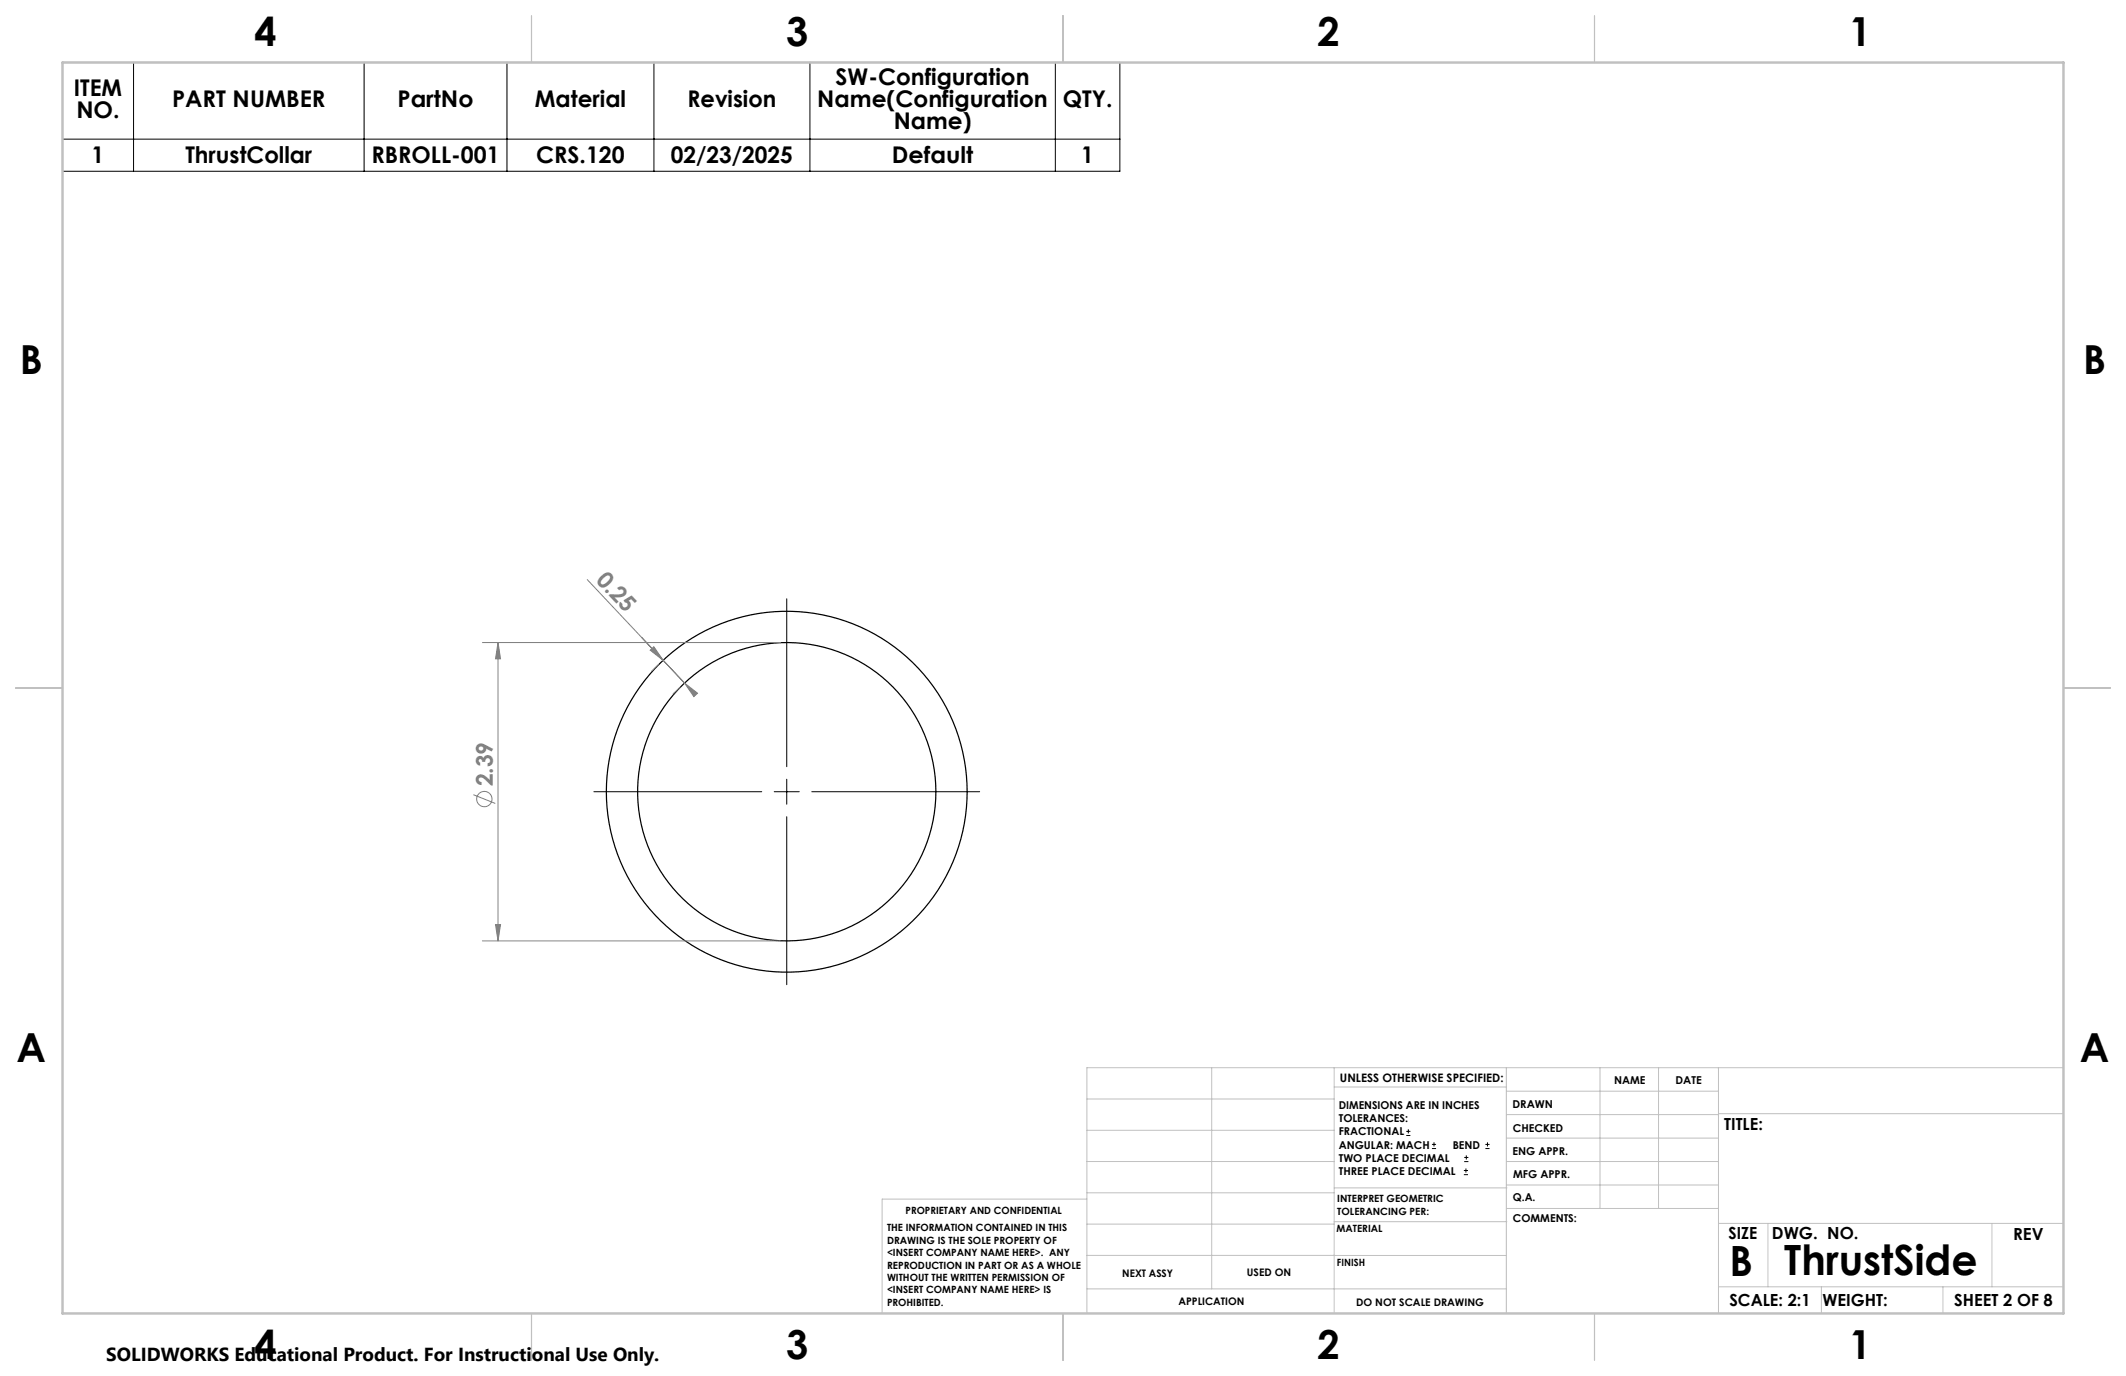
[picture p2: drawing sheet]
<svg xmlns="http://www.w3.org/2000/svg" width="432mm" height="279mm" viewBox="0 0 432 279" stroke-linecap="round" stroke-linejoin="round" font-family="sans-serif">
<g fill="none" stroke="#000" stroke-width=".25">
<circle cx="159.8" cy="160.8" r="30.3"/>
<circle cx="159.8" cy="160.8" r="36.6"/>
</g>
<g fill="none" stroke="#808080" stroke-width=".2">
<path d="M119.3 117.7l19.7 21M98 130.5h60.5M101.2 130.5l.5 3.3h-1.1zM101.2 130.5v60.6M132.1 132l.7-.7 1.9 2.8zM133.8 134.9l-1.4 1.3M138.1 139.6l-1.4 1.3M139 138.7l2.7 2.1-.8 .7zM96.2 161.4l4.4 1.7M98 191.1h60.5M100.6 187.7h1.1l-.5 3.4z"/>
<circle cx="98.4" cy="162.3" r="1.56"/>
</g>
<g fill="none" stroke="#000" stroke-width=".2">
<path d="M12.7 12.7h214.8v22.1h-214.8zM27.1 12.7v22.1M74 12.7v22.1M103 12.7v22.1M132.8 12.7v22.1M164.5 12.7v22.1M214.3 12.7v22.1M12.7 28.3h214.8M159.8 121.6v34.1M159.8 158.2v5.1M120.6 160.8h34.1M157.3 160.8h5"/>
<path d="M159.8 165.8v34.1M164.9 160.8h34.1M285.6 230.6h.9M285.6 229.7h.9M286 229.3v.8M290.8 233.2h.9M290.8 232.4h.9M291.3 232v.8M297.3 238.5h.9M297.3 237.7h.9M297.4 235.9h.8M297.4 235h.8"/>
<path d="M297.7 237.3v.8M297.8 234.6v.8M301.7 233.2h.8M301.7 232.4h.8M302.1 232v.8"/>
</g>
<g fill="none" stroke="#c0c0c0" stroke-width=".2">
<path d="M246.1 216.8v44.9M271 216.8v49.9M305.9 216.8v49.9M325 216.8v28.6M336.9 216.8v28.6M349 216.8v49.9M419.1 216.8h-198.3v49.9M220.8 235.9h50.2M220.8 229.5h50.2M220.8 223.2h50.2M271 220.7h34.9M305.9 231.1h43.1"/>
<path d="M305.9 226.3h43.1M305.9 221.6h43.1M305.9 235.9h43.1M349 226.1h70.1M220.8 254.9h85.1M220.8 248.6h50.2M220.8 242.2h50.2M220.8 243.5h-41.6v23.2M271 248.1h35.1M271 241.2h35.1M305.9 240.6h43.1M306.1 245.4h42.9"/>
<path d="M349 248.4h70.1M359.1 248.4v12.9M404.6 248.4v12.9M220.8 261.7h85.1M349 261.3h70.1M369.9 261.3v5.4M394.6 261.3v5.4"/>
</g>
<path d="M107.9 3.2v9.5M215.9 3.2v9.5M323.8 3.2v9.5M3.2 139.7h9.5M419.1 139.7h9.5M107.9 266.7v9.5M215.9 266.7v9.5M323.8 266.7v9.5" fill="none" stroke="#c0c0c0" stroke-width=".25"/>
<path d="M12.7 12.7h406.4v254h-406.4z" fill="none" stroke="#c0c0c0" stroke-width=".5"/>
<g fill="#808080">
<path d="M132.1 132l.7-.7 1.9 2.8zM139 138.7l2.7 2.1-.8 .7z"/>
<path d="M101.2 130.5l.5 3.3h-1.1zM100.6 187.7h1.1l-.5 3.4z"/>
</g>
<g font-size="8.5">
<text x="351.3" y="259">B</text>
<text x="362.4" y="258.9">ThrustSide</text>
</g>
<g font-size="8.1">
<text x="51.7" y="9.3">4</text>
<text x="159.7" y="9.3">3</text>
<text x="267.6" y="9.3">2</text>
<text x="375.6" y="9.3">1</text>
<text x="4" y="76">B</text>
<text x="423.1" y="76">B</text>
<text x="3.3" y="215.7">A</text>
<text x="422.4" y="215.7">A</text>
<text x="51.7" y="276">4</text>
<text x="159.7" y="276">3</text>
<text x="267.6" y="276">2</text>
<text x="375.6" y="276">1</text>
</g>
<g font-size="4.7">
<text x="169.7" y="17.2">SW-Configuration</text>
<text x="15" y="19.4">ITEM</text>
<text x="15.5" y="24">NO.</text>
<text x="35" y="21.7">PART NUMBER</text>
<text x="80.7" y="21.7">PartNo</text>
<text x="108.6" y="21.7">Material</text>
<text x="139.6" y="21.7">Revision</text>
<text x="166" y="21.7">Name(Configuration</text>
<text x="215.8" y="21.7">QTY.</text>
<text x="181.5" y="26.2">Name)</text>
<text x="18.6" y="33.2">1</text>
<text x="37.7" y="33.2">ThrustCollar</text>
<text x="75.5" y="33.2">RBROLL-001</text>
<text x="108.9" y="33.2">CRS.120</text>
<text x="136.3" y="33.2">02/23/2025</text>
<text x="181.2" y="33.2">Default</text>
<text x="219.6" y="33.2">1</text>
</g>
<g font-size="4.7" fill="#808080">
<text x="120.9" y="117.9" transform="rotate(47 120.9 117.9)">0.25</text>
<text x="100.1" y="159.7" transform="rotate(-90 100.1 159.7)">2.39</text>
</g>
<text font-size="3.8" x="21.6" y="276.3">SOLIDWORKS Educational Product. For Instructional Use Only.</text>
<g font-size="3.4">
<text x="350.2" y="229.5">TITLE:</text>
<text x="351.1" y="251.6">SIZE</text>
<text x="359.9" y="251.6">DWG. NO.</text>
<text x="408.9" y="251.7">REV</text>
<text x="351.2" y="265.2">SCALE: 2:1</text>
<text x="370.1" y="265.3">WEIGHT:</text>
<text x="396.9" y="265.2">SHEET 2 OF 8</text>
</g>
<text font-size="2.4" x="272.2" y="219.7">UNLESS OTHERWISE SPECIFIED:</text>
<g font-size="2.2">
<text x="327.8" y="220.1">NAME</text>
<text x="340.3" y="220.2">DATE</text>
<text x="271.9" y="225.3">DIMENSIONS ARE IN INCHES</text>
<text x="271.9" y="227.9">TOLERANCES:</text>
<text x="307.2" y="224.9">DRAWN</text>
<text x="271.9" y="230.6">FRACTIONAL</text>
<text x="271.9" y="233.2">ANGULAR: MACH</text>
<text x="295" y="233.2">BEND</text>
<text x="307.3" y="229.8">CHECKED</text>
<text x="271.9" y="235.9">TWO PLACE DECIMAL</text>
<text x="271.9" y="238.5">THREE PLACE DECIMAL</text>
<text x="307.2" y="234.4">ENG APPR.</text>
<text x="307.3" y="239.2">MFG APPR.</text>
<text x="307.3" y="243.9">Q.A.</text>
<text x="307.3" y="248.1">COMMENTS:</text>
</g>
<g font-size="2.1">
<text x="227.9" y="259.2">NEXT ASSY</text>
<text x="253.3" y="259.2">USED ON</text>
<text x="239.3" y="265">APPLICATION</text>
<text x="275.4" y="265.1">DO NOT SCALE DRAWING</text>
</g>
<g font-size="2">
<text x="271.6" y="244.1">INTERPRET GEOMETRIC</text>
<text x="180.2" y="250">THE INFORMATION CONTAINED IN THIS</text>
<text x="183.9" y="246.4">PROPRIETARY AND CONFIDENTIAL</text>
<text x="271.5" y="250.2">MATERIAL</text>
<text x="271.6" y="246.6">TOLERANCING PER:</text>
<text x="180.2" y="252.5">DRAWING IS THE SOLE PROPERTY OF</text>
<text x="180.2" y="255.1">&lt;INSERT COMPANY NAME HERE&gt;. ANY</text>
<text x="180.2" y="257.6">REPRODUCTION IN PART OR AS A WHOLE</text>
<text x="271.5" y="257">FINISH</text>
<text x="180.2" y="260.1">WITHOUT THE WRITTEN PERMISSION OF</text>
<text x="180.2" y="262.6">&lt;INSERT COMPANY NAME HERE&gt; IS</text>
<text x="180.2" y="265.2">PROHIBITED.</text>
</g>
</svg>
